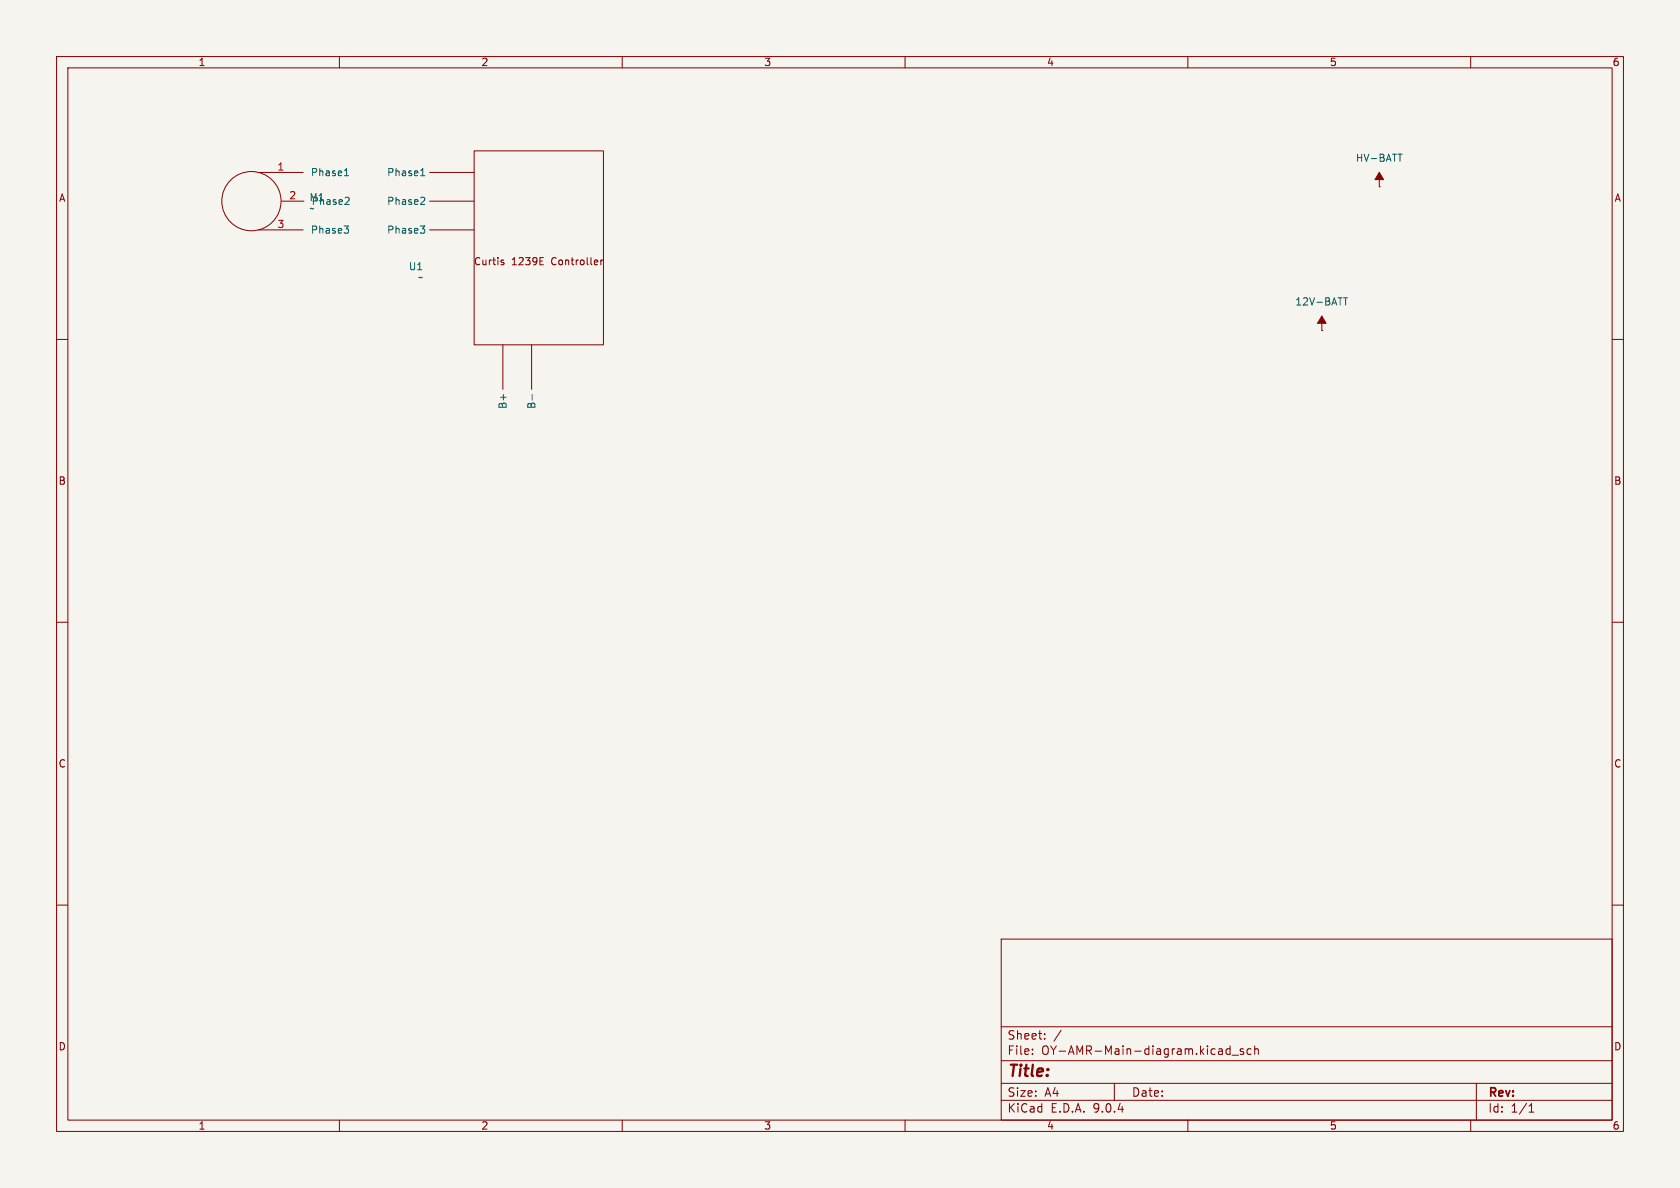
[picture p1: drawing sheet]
<svg xmlns="http://www.w3.org/2000/svg" width="297mm" height="210mm" viewBox="0 0 297 210" stroke-linecap="round" stroke-linejoin="round" font-family="sans-serif">
<path d="M0 0h297v210h-297z" fill="#f5f4ef" stroke="#f5f4ef" stroke-width=".18"/>
<g fill="none" stroke="#840000" stroke-width=".18">
<path d="M10 10h277v190h-277zM12 12h273v186h-273zM60 10v2M110 10v2M160 10v2M210 10v2M260 10v2M45.7 30.5h7.9M49.8 35.6h3.9M75.9 30.5h7.9M75.9 35.6h7.9M83.8 26.7h22.9v34.3h-22.9z"/>
<path d="M243.8 33h.1M243.8 30.5v2.5M45.7 40.6h7.9M75.9 40.6h7.9M88.7 46.4h.4v.2l-.2 .2h-.2M88.7 46h.4M95.5 46.8h.6M95.5 45.5h.6M106.2 46v.8M106.6 46l-.4 .2M233.7 58.4h.1M233.7 55.9v2.5"/>
<path d="M10 60h2M88.9 61v7.8M94 61v7.8M285 60h2M10 110h2M285 110h2M10 160h2M177 166h108v32h-108zM285 160h2M60 198v2M110 198v2M160 198v2"/>
<path d="M177 194.5h108M177 191.5h108M177 187.5h108M177 181.5h108M182.5 186.3v.1M182.5 185.5v.1M184.7 183.6v.1M184.7 182.8v.1M187.6 182.1l-1.3 2M197 191.5v3M210 198v2M217.5 184.9v1.5"/>
<path d="M217.5 185.5l-.5-.1-.3 .3v.4l.2 .2h.6M217.8 186.5h1.2M219.8 185.5l-.3-.1-.3 .2 .1 .2 .5 .2v.3h-.6M221.2 185.5l-.5-.1-.2 .3v.4l.1 .2h.6M221.8 185.5l.2-.1 .4 .1 .1 .9M221.8 184.9v1.5M260 198v2M261 191.5v6.5M270.3 196.6h.9M270.3 195.5l.4-.4v1.5"/>
<circle cx="44.4" cy="35.6" r="5.2"/>
</g>
<g fill="none" stroke="#006464" stroke-width=".18">
<path d="M60.8 39.9h.8l-.4 .5M60.9 31.1h.7M61 30.1l.3-.3v1.3M61.5 34.9l.2 .2v.3l-.7 .7h.7M74.3 39.9h.8l-.4 .5M74.4 31.1h.7M74.5 30.1l.2-.3v1.3M74.9 34.9l.2 .2-.1 .3-.7 .7h.8M247.1 27.2h.8M61.4 40.4l.2 .3v.3l-.2 .2M74.9 40.4l.2 .3v.3l-.2 .2M237.5 52.6h.7"/>
<path d="M237.9 52.6v1.3M94.1 69.7v1"/>
</g>
<g fill="#840000" stroke="#840000" stroke-width=".18">
<path d="M233.7 55.9l.7 1.3h-1.5z"/>
<path d="M243.8 30.5l.8 1.3h-1.5z"/>
</g>
<text font-size="2.8" fill="#840000" x="178" y="190.9">Title:</text>
<g font-size="2.1" fill="#840000">
<text x="178" y="184">Sheet:</text>
<text x="178" y="186.7">File:</text>
<text x="184.1" y="186.7">OY-AMR-Main-diagram.kicad_sch</text>
<text x="178" y="196.9">KiCad</text>
<text x="178" y="194.1">Size:</text>
<text x="184.7" y="194.1">A4</text>
<text x="185.7" y="196.9">E.D.A.</text>
<text x="193.3" y="196.9">9.0.4</text>
<text x="200" y="194.1">Date:</text>
<text x="263" y="194.3">Rev:</text>
<text x="263" y="196.9">Id:</text>
<text x="267.1" y="196.9">1/1</text>
</g>
<g font-size="1.8" fill="#840000">
<text x="35" y="11.9">1</text>
<text x="85" y="11.9">2</text>
<text x="135" y="11.9">3</text>
<text x="185" y="11.9">4</text>
<text x="235" y="11.9">5</text>
<text x="285" y="11.9">6</text>
<text x="10.3" y="35.9">A</text>
<text x="285.3" y="35.9">A</text>
<text x="83.7" y="47.1">Curtis</text>
<text x="90.4" y="47.1">1239E</text>
<text x="97.6" y="47.1">Controller</text>
<text x="10.3" y="85.9">B</text>
<text x="285.3" y="85.9">B</text>
<text x="10.3" y="135.9">C</text>
<text x="285.3" y="135.9">C</text>
<text x="10.3" y="185.9">D</text>
<text x="285.3" y="185.9">D</text>
<text x="35" y="199.9">1</text>
<text x="85" y="199.9">2</text>
<text x="135" y="199.9">3</text>
<text x="185" y="199.9">4</text>
<text x="235" y="199.9">5</text>
<text x="285" y="199.9">6</text>
</g>
<g font-size="1.8" fill="#006464">
<text x="239.6" y="28.8">HV-BATT</text>
<text x="54.6" y="35.8">M1</text>
<text x="54.9" y="31.3">Phase1</text>
<text x="68.3" y="31.3">Phase1</text>
<text x="54.6" y="37.7">~</text>
<text x="54.9" y="41.5">Phase3</text>
<text x="55" y="36.4">Phase2</text>
<text x="68.3" y="36.4">Phase2</text>
<text x="68.3" y="41.5">Phase3</text>
<text x="72.2" y="48">U1</text>
<text x="73.8" y="49.9">~</text>
<text x="228.9" y="54.2">12V-BATT</text>
<text x="89.8" y="72.4" transform="rotate(-90 89.8 72.4)">B+</text>
<text x="94.8" y="72.4" transform="rotate(-90 94.8 72.4)">B-</text>
</g>
<g font-size="1.8" fill="#a90000">
<text x="49" y="30.2">1</text>
<text x="51" y="35.3">2</text>
<text x="49" y="40.4">3</text>
</g>
</svg>
